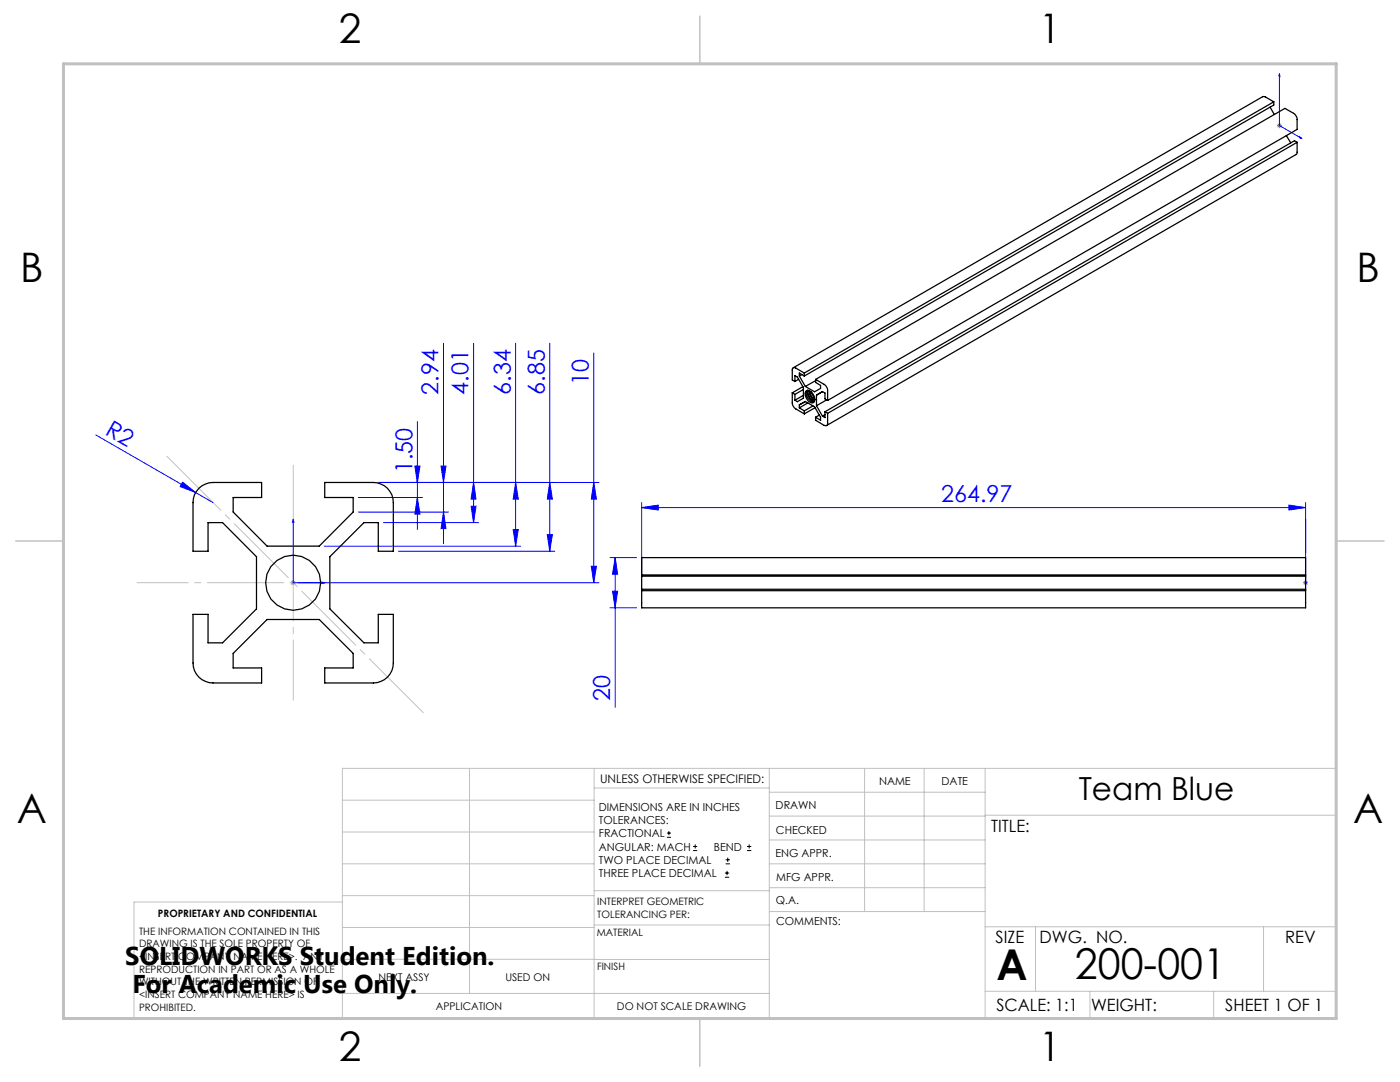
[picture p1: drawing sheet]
<svg xmlns="http://www.w3.org/2000/svg" width="279mm" height="216mm" viewBox="0 0 279 216" stroke-linecap="round" stroke-linejoin="round" font-family="sans-serif">
<g fill="none" stroke="#000" stroke-width=".2">
<path d="M133.1 167.1h.8M133.1 166.2h.8M133.5 165.8v.9M138.3 169.7h.8M138.3 168.9h.8M138.7 168.5v.8M144.7 175h.8M144.7 174.2h.8M144.8 172.4h.9M144.8 171.6h.9M145.1 173.8v.8M145.2 171.1v.9"/>
<path d="M149.1 169.7h.8M149.1 168.9h.8M149.5 168.5v.8"/>
</g>
<g fill="none" stroke="#00f" stroke-width=".2">
<path d="M255.3 14.7v10.3l4.5 2.7M255.3 14.7l.1 .6-.2-.1zM259.4 27.3l.4 .4-.4-.2zM88.5 68.5v40M94.5 68.5v35.8M102.9 68.5v40.5M109.7 68.5v41.5M118.5 70.4v45.9M19.1 86.8l20 11.5M36.4 96.2l2.7 2.1-3.2-1.2zM39.1 98.3l3.4 2M71.5 99.3h12.8"/>
<path d="M75.5 96.3h44M82.8 93h1l-.5 3.3zM83.3 99.3l.5 3.3h-1zM83.3 84.1v21.5M88 93h1l-.5 3.3zM94.5 96.3l.5 3.3h-1zM102.9 96.3l.5 3.3h-1zM109.7 96.3l.5 3.3h-1zM118.5 96.3l.5 3.3h-1zM58.5 103.6v12.7h61M58.5 103.6l.2 .6h-.4zM64.2 116.1l.6 .2-.6 .2z"/>
<path d="M64.7 109h39.2M71.5 102.2h18M76.5 104.3h19M79.5 110h31.2M88.5 102.2l.5 3.3h-1zM94 101h1l-.5 3.3zM102.4 105.7h1l-.5 3.3zM109.2 106.7h1l-.5 3.3zM118 113h1l-.5 3.3zM121.7 111.3h5.3M122.2 118h1.1l-.5 3.3zM122.8 111.3l.5 3.3h-1.1z"/>
<path d="M122.8 111.3v29.8M128.1 101.3l3.3-.5v1zM128.1 100.3v15M128.1 101.3h132.5M257.2 100.8l3.4 .5-3.4 .5zM260.6 116.1v.4zM260.6 103.6v.6v-.6M260.6 116.3h.1M260.6 100.3v16M121.7 121.3h5.3"/>
</g>
<path d="M254.8 25h1M255 24.7l.7 .7M255.3 24.6v1M255.7 24.7l-.7 .7M58 116.3h1M58.1 115.9l.8 .7M58.5 115.8v1M58.9 115.9l-.8 .7M260 116.3h1.1M260.2 115.9l.7 .7M260.6 115.8v1M260.9 115.9l-.7 .7" fill="none" stroke="#808080" stroke-width=".2"/>
<path d="M32.9 90.7l51.9 51.9" fill="none" stroke="#c0c0c0" stroke-width=".2" stroke-dasharray="15.2 1.3 1.3 1.3" stroke-dashoffset="-.5"/>
<path d="M58.5 92.8v46.9" fill="none" stroke="#c0c0c0" stroke-width=".2" stroke-dasharray="15.2 1.3 1.3 1.3" stroke-dashoffset="3.2"/>
<path d="M89.7 116.3h-62.3" fill="none" stroke="#c0c0c0" stroke-width=".2" stroke-dasharray="15.2 1.3 1.3 1.3" stroke-dashoffset="5"/>
<g fill="none" stroke="#c0c0c0" stroke-width=".2">
<path d="M68.3 159.7h50.3M93.7 153.3v44.9M118.6 153.3v49.9M118.6 157.2h34.9M153.5 153.3v49.9M153.5 158.1h43.1M172.5 153.3v28.6M184.4 153.3v28.6M196.6 153.3v49.9M68.3 180h-41.6v23.2h240v-49.9h-198.4v49.9M68.3 178.7h50.3M68.3 172.4h50.3"/>
<path d="M68.3 166h50.3M118.6 177.7h35M153.5 167.6h43.1M153.5 162.8h43.1M153.5 172.4h43.1M153.5 177.1h43.1M196.6 162.7h70.1M68.3 198.2h85.2M68.3 191.4l85.2 .1M68.3 185.1h50.3M118.6 184.6h35M153.6 181.9h43"/>
<path d="M196.6 197.8h70.1M196.6 184.9h70.1M206.7 184.9v12.9M217.5 197.8v5.4M242.2 197.8v5.4M252.2 184.9v12.9"/>
</g>
<path d="M139.7 3.2v9.5M3.1 107.9h9.6M266.7 107.9h9.5M139.7 203.2v9.6" fill="none" stroke="#c0c0c0" stroke-width=".3"/>
<path d="M12.7 12.7h254v190.5h-254z" fill="none" stroke="#c0c0c0" stroke-width=".6"/>
<g fill="#00f">
<path d="M36.4 96.2l2.7 2.1-3.2-1.2z"/>
<path d="M64.2 116.1l.6 .2-.6 .2zM58.5 103.6l.2 .6h-.4z"/>
<path d="M260.6 116.1v.4zM260.6 103.6v.6z"/>
<path d="M259.4 27.3l.4 .4-.4-.2zM255.3 14.7l.1 .6-.2-.1z"/>
<path d="M88 93h1l-.5 3.3zM88.5 102.2l.5 3.3h-1zM102.9 96.3l.5 3.3h-1zM102.4 105.7h1l-.5 3.3zM118.5 96.3l.5 3.3h-1zM118 113h1l-.5 3.3zM82.8 93h1l-.5 3.3zM83.3 99.3l.5 3.3h-1zM94.5 96.3l.5 3.3h-1zM94 101h1l-.5 3.3zM109.7 96.3l.5 3.3h-1zM109.2 106.7h1l-.5 3.3zM122.8 111.3l.5 3.3h-1.1zM122.2 118h1.1l-.5 3.3z"/>
<path d="M128.1 101.3l3.3-.5v1zM257.2 100.8l3.4 .5-3.4 .5z"/>
</g>
<g fill="none" stroke="#000" stroke-width=".25">
<path d="M253.5 21.4l.8 1.5M254.2 20.3l-1.7-1h-.5l-93.7 54.1M254.2 20.3v.7l-93.7 54M254.2 20.3l-93.7 54.1M256.7 27.1l.9 1.4M258.9 28.4v2.1l-.2 .3-93.7 54.1M258.9 28.4l-93.7 54.1M258.9 28.4l-.6-.3-93.7 54.1M158.1 78.4v2a1.6 1.6 0 0 0 .7 1.2l1.7 1M158.1 78.4l.5 .3M158.6 76.1v-1.1l.5 .2 1.2 2.1v2.1l-1.2 .8-.5-.3M158.6 78.7v1.2"/>
<path d="M159.4 75.7l-.8 .4M159.5 75v-.6l1 .6M159.5 75l1.2 2.1M160 74.8l-.5 .2M160.2 77.2l-2.1 1.2M160.3 78.9l-1.7 1M160.3 77.7l-1.7 1M160.5 74.4l-1.7-1a.42 .42 0 0 0-.5 0 .42 .42 0 0 0-.2 .4v2l.5 .3M160.5 74.4v.6M160.9 78a1.18 1.18 0 0 1 1.5 1 .84 .84 0 0 1 .2 .8 .84 .84 0 0 1-.6 .6 1.81 1.81 0 0 1-1.1-2.4zM161.1 77.9a1.21 1.21 0 0 0 .2 1.7l.4 .4 .8 .2M161.2 77.9a1.74 1.74 0 0 0 1.3 2.1"/>
<path d="M161.3 77.9a1.84 1.84 0 0 0 1.3 2.1M161.5 78a1.81 1.81 0 0 0 1.1 1.8M161.6 78a1.99 1.99 0 0 0 1 1.7M161.9 78.2l.7 1.1M162.8 75.7l1.7 1a1.6 1.6 0 0 1 .7 1.2v2M162.8 75.7l93.6-54.1 1.8 1a1.6 1.6 0 0 1 .7 1.2v2l-93.7 54.1M162.8 75.7v.6l1 .6v.6l-1.2 .7-1.9-1.1M162.8 76l-2.1 1.1M165 79.8l-2.1 1.2M165.2 79.9l-.6-.3v-1.2l-.5-.3-1.2 .7v2.2M39.7 97.4a4.2 4.2 0 0 1 2.8-1.1h9.7v3h-5.7v2.9l6.8 6.8h10.4l6.8-6.8v-2.9h-5.7v-3h9.7a4 4 0 0 1 4 4v9.7h-3v-5.7h-2.9l-6.8 6.8v10.4l6.8 6.8h2.9v-5.7h3v9.7a4 4 0 0 1-4 4h-9.7v-3h5.7v-2.9l-6.8-6.8h-10.4l-6.8 6.8v2.9h5.7v3h-9.7a4 4 0 0 1-4-4v-9.7h3v5.7h2.9l6.8-6.8v-10.4l-6.8-6.8h-2.9v5.7h-3v-9.7a3.8 3.8 0 0 1 1.2-2.9zM159.5 81.4v-.6l1.2-.7 1.9 1.1 1.2 2.1v.6l-1-.6"/>
<path d="M159.5 81.4l1 .6M160.5 82v.6M161.2 80.4l-1.7 1M162.2 81l-1.7 1M162.7 81.4l-2.2 1.2M162.9 81l1.2 2M163.5 82.8l-.7 .5M164.6 82.2v1.1l-.5-.3M164.6 82.2l.6 .3M164.6 82.7l-.5 .3M165.2 82.5v2a.44 .44 0 0 1-.2 .4 .44 .44 0 0 1-.5 0l-1.7-1v-.6M128.1 111.3h132.5v10h-132.5z"/>
<path d="M128.1 114.7h132.5M128.1 117.9h132.5M128.1 115h132.5M128.1 117.6h132.5"/>
<circle cx="58.5" cy="116.3" r="5.5"/>
</g>
<g font-size="8.5">
<text x="198.9" y="195.5">A</text>
<text x="214.5" y="195.4">200-001</text>
</g>
<g font-size="8.1">
<text x="67.6" y="8.6">2</text>
<text x="207.3" y="8.6">1</text>
<text x="4" y="56.2">B</text>
<text x="270.7" y="56.2">B</text>
<text x="3.3" y="164.1">A</text>
<text x="270" y="164.1">A</text>
<text x="67.6" y="211.7">2</text>
<text x="207.3" y="211.7">1</text>
</g>
<text font-size="6.3" x="215.3" y="159.7">Team Blue</text>
<g font-size="5.1">
<text x="25" y="192.5">SOLIDWORKS Student Edition.</text>
<text x="26.4" y="198.1">For Academic Use Only.</text>
</g>
<g font-size="4.7" fill="#00f">
<text x="117.5" y="76.8" transform="rotate(-90 117.5 76.8)">10</text>
<text x="87.5" y="78.8" transform="rotate(-90 87.5 78.8)">2.94</text>
<text x="93.5" y="78.8" transform="rotate(-90 93.5 78.8)">4.01</text>
<text x="101.9" y="78.8" transform="rotate(-90 101.9 78.8)">6.34</text>
<text x="108.7" y="78.8" transform="rotate(-90 108.7 78.8)">6.85</text>
<text x="20.8" y="86.6" transform="rotate(30 20.8 86.6)">R2</text>
<text x="82.3" y="94.4" transform="rotate(-90 82.3 94.4)">1.50</text>
<text x="187.8" y="100.3">264.97</text>
<text x="121.8" y="139.8" transform="rotate(-90 121.8 139.8)">20</text>
</g>
<g font-size="3.4">
<text x="197.8" y="166">TITLE:</text>
<text x="198.7" y="188.1">SIZE</text>
<text x="207.5" y="188.1">DWG. NO.</text>
<text x="256.5" y="188.2">REV</text>
<text x="198.8" y="201.7">SCALE: 1:1</text>
<text x="217.7" y="201.8">WEIGHT:</text>
<text x="244.5" y="201.7">SHEET 1 OF 1</text>
</g>
<text font-size="2.4" x="119.8" y="156.2">UNLESS OTHERWISE SPECIFIED:</text>
<g font-size="2.2">
<text x="119.5" y="161.8">DIMENSIONS ARE IN INCHES</text>
<text x="154.8" y="161.4">DRAWN</text>
<text x="175.4" y="156.6">NAME</text>
<text x="187.9" y="156.7">DATE</text>
<text x="119.5" y="164.4">TOLERANCES:</text>
<text x="119.5" y="167.1">FRACTIONAL</text>
<text x="154.9" y="166.3">CHECKED</text>
<text x="119.5" y="169.7">ANGULAR: MACH</text>
<text x="119.5" y="172.4">TWO PLACE DECIMAL</text>
<text x="142.5" y="169.7">BEND</text>
<text x="154.8" y="171">ENG APPR.</text>
<text x="119.5" y="175">THREE PLACE DECIMAL</text>
<text x="154.9" y="175.7">MFG APPR.</text>
<text x="154.9" y="180.4">Q.A.</text>
<text x="154.9" y="184.6">COMMENTS:</text>
</g>
<g font-size="2.1">
<text x="75.5" y="195.7">NEXT ASSY</text>
<text x="100.9" y="195.7">USED ON</text>
<text x="86.9" y="201.5">APPLICATION</text>
<text x="123.1" y="201.6">DO NOT SCALE DRAWING</text>
</g>
<g font-size="2">
<text x="31.5" y="182.9">PROPRIETARY AND CONFIDENTIAL</text>
<text x="119.2" y="180.6">INTERPRET GEOMETRIC</text>
<text x="119.2" y="183.1">TOLERANCING PER:</text>
<text x="27.8" y="186.5">THE INFORMATION CONTAINED IN THIS</text>
<text x="27.8" y="189">DRAWING IS THE SOLE PROPERTY OF</text>
<text x="27.8" y="191.6">&lt;INSERT COMPANY NAME HERE&gt;. ANY</text>
<text x="119.1" y="186.7">MATERIAL</text>
<text x="27.8" y="194.1">REPRODUCTION IN PART OR AS A WHOLE</text>
<text x="27.8" y="196.6">WITHOUT THE WRITTEN PERMISSION OF</text>
<text x="119.1" y="193.5">FINISH</text>
<text x="27.8" y="199.1">&lt;INSERT COMPANY NAME HERE&gt; IS</text>
<text x="27.8" y="201.7">PROHIBITED.</text>
</g>
</svg>
